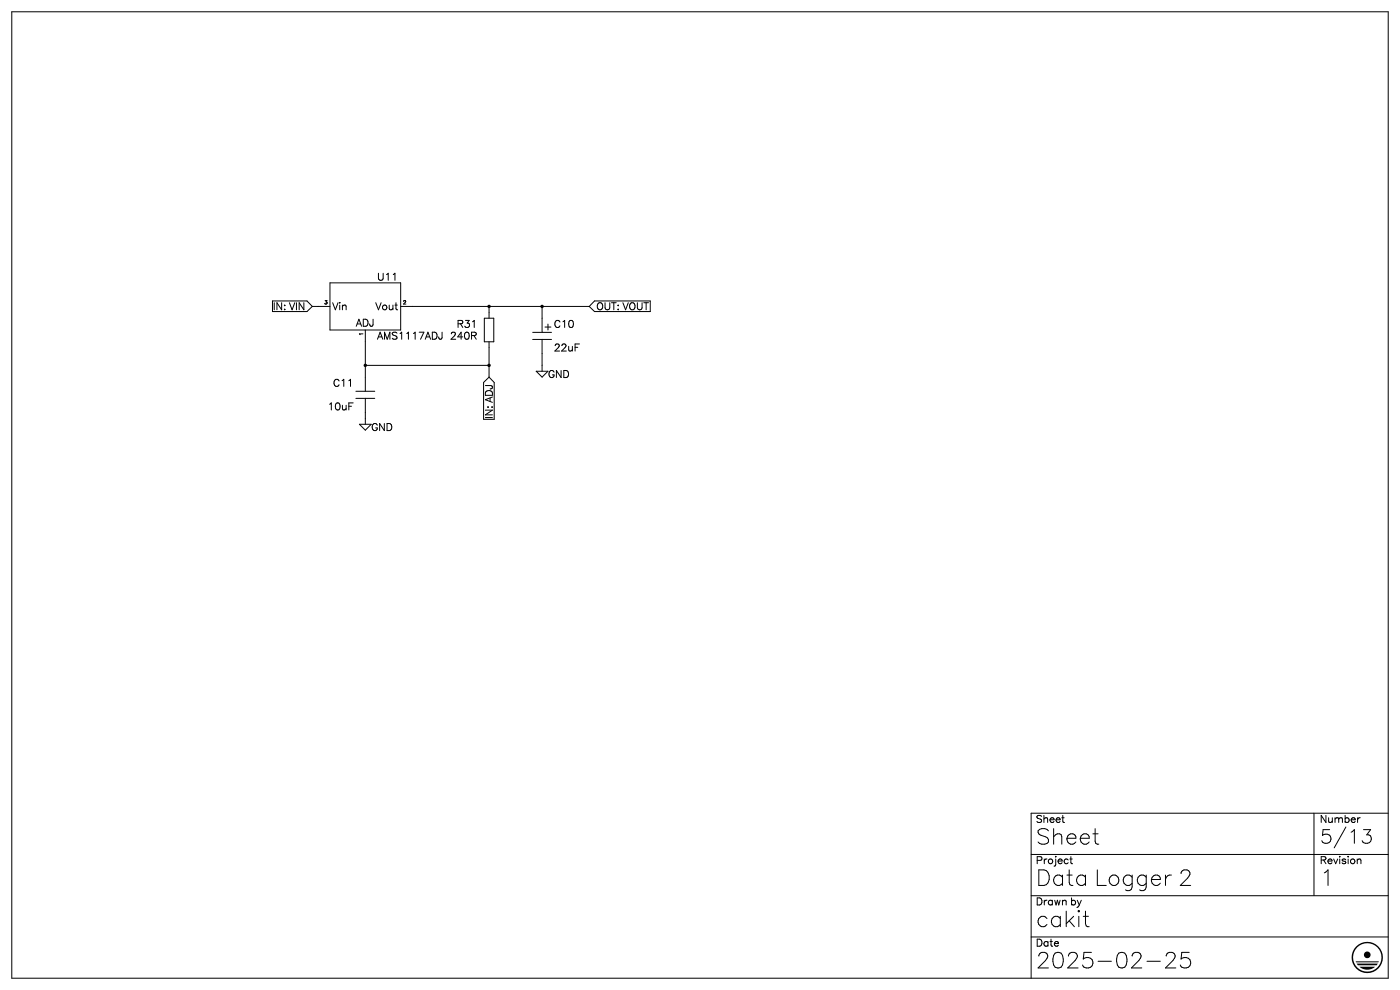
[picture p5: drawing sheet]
<svg xmlns="http://www.w3.org/2000/svg" width="2970mm" height="2100mm" viewBox="0 0 2970 2100" stroke-linecap="round" stroke-linejoin="round" font-family="sans-serif">
<g fill="none" stroke="#000" stroke-width="2.12">
<path d="M25 25h2920v2050h-2920zM700 600h150v100h-150zM578 638h73l12 12M1379 638h-118l-11 12M663 650h37M663 650l-12 11h-73M850 650h400M1037 650v25M1150 650v55M1250 650l11 11h118M1027 675h20v50h-20zM775 700v130"/>
<path d="M1156 694h13M1163 687v13M1130 705h40M1130 720h40M1150 720v67M1037 725v75M775 775h262M1137 787h26l-13 13zM1037 800l11 11v78M1037 800l-11 11v78M755 830h40M755 845h40"/>
<path d="M775 845v55M762 900h25l-12 12zM2787 1725v175M2945 1725h-757v350M2188 1812h757M2188 1900h757M2188 1987h757M2507 2020h16M2512 2031a11 11 0 0 1 14 11 11 11 0 0 1-14 11"/>
</g>
<g fill="#000">
<path d="M2877 2008a33 33 0 0 1 24-10v3a30 30 0 0 0-27 43 30 30 0 0 0 50 5 30 30 0 0 0-17-48h-6v-3a33 33 0 0 1 32 42 33 33 0 0 1-49 20 33 33 0 0 1-7-52zM2876 2039h49l-1 2h-47zM2884 2051h33a26 26 0 0 1-33 0zM2878 2044h45l-3 4h-39z"/>
<circle cx="2901" cy="2025" r="7"/>
</g>
<path d="M1037 650h.1M1150 650h.1M775 775h.1M1037 775h.1" fill="none" stroke="#000" stroke-width="7.5"/>
<g font-size="52.8">
<text x="2197" y="1791">Sheet</text>
<text x="2197" y="1879">Data Logger 2</text>
<text x="2800" y="1879">1</text>
<text x="2197" y="1966">cakit</text>
<text x="2197" y="2054">2025-02-25</text>
</g>
<text font-size="46.4" x="2800" y="1789">5/13</text>
<g font-size="24">
<text x="800" y="595">U11</text>
<text x="565" y="657">IN: VIN</text>
<text x="705" y="657">Vin</text>
<text x="789" y="657">Vout</text>
<text x="1265" y="657">OUT: VOUT</text>
<text x="754" y="692">ADJ</text>
<text x="965" y="695">R31</text>
<text x="1175" y="695">C10</text>
<text x="800" y="720">AMS1117ADJ240R</text>
<text x="1175" y="745">22uF</text>
<text x="1163" y="801">GND</text>
<text x="703" y="820">C11</text>
<text x="690" y="870">10uF</text>
<text x="1045" y="898" transform="rotate(-90 1045 898)">IN: ADJ</text>
<text x="787" y="914">GND</text>
<text x="2197" y="1745">Sheet</text>
<text x="2800" y="1745">Number</text>
<text x="2197" y="1832">Project</text>
<text x="2800" y="1832">Revision</text>
<text x="2197" y="1920">Drawn by</text>
<text x="2197" y="2007">Date</text>
</g>
<g font-size="12">
<text x="687" y="645">3</text>
<text x="855" y="645">2</text>
<text x="770" y="713" transform="rotate(-90 770 713)">1</text>
</g>
</svg>
